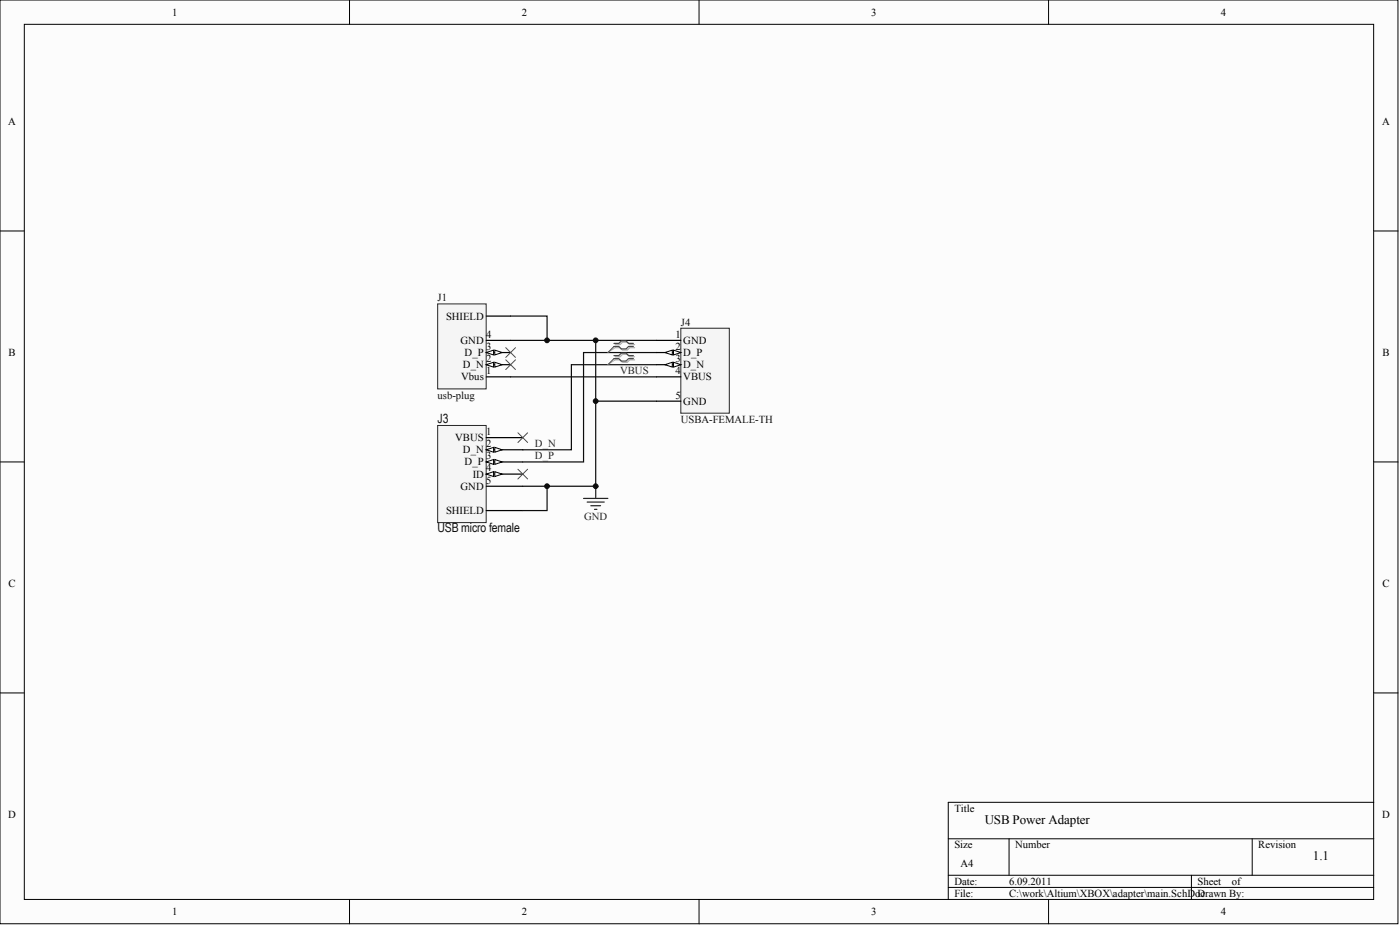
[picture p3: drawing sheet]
<svg xmlns="http://www.w3.org/2000/svg" width="811mm" height="536mm" viewBox="0 0 811 536" stroke-linecap="round" stroke-linejoin="round" font-family="sans-serif">
<g fill="#fcfcfc" stroke="#000" stroke-width=".58">
<path d="M0 0h810v535h-810z"/>
<path d="M14 14h782v507h-782z"/>
</g>
<g fill="none" stroke="#000" stroke-width=".58">
<path d="M202 0v14M405 0v14M607 0v14M0 134h14M796 134h14M0 268h14M796 268h14M0 401h14M796 401h14M796 465h-247v56M549 486h247M585 486v21"/>
<path d="M725 486v21M549 507h247M549 514h247M690 507v14M202 521v14M405 521v14M607 521v14"/>
</g>
<path d="M296 197h84M345 197v85h-42M296 218h84M380 204h-42v64h-35M380 211h-49v49h-28M345 232h35" fill="none" stroke="#0e0e0e" stroke-width=".7"/>
<path d="M254 246h28v57h-28z" fill="#f5f5f5" stroke="#262626" stroke-width=".58"/>
<path d="M282 253h21M282 260h21" fill="none" stroke="#000" stroke-width=".7"/>
<g fill="#fcfcfc" stroke="#000" stroke-width=".58">
<path d="M282 260l4-1v3z"/>
<path d="M287 259l4 1-4 2z"/>
</g>
<path d="M282 268h21" fill="none" stroke="#000" stroke-width=".7"/>
<g fill="#fcfcfc" stroke="#000" stroke-width=".58">
<path d="M282 268l4-2v3z"/>
<path d="M287 266l4 2-4 1z"/>
</g>
<path d="M282 275h21" fill="none" stroke="#000" stroke-width=".7"/>
<g fill="#fcfcfc" stroke="#000" stroke-width=".58">
<path d="M282 275l4-2v3z"/>
<path d="M287 273l4 2-4 1z"/>
</g>
<path d="M282 282h21M282 296h21" fill="none" stroke="#000" stroke-width=".7"/>
<path d="M296 183h21v14M317 282v14h-14" fill="none" stroke="#0e0e0e" stroke-width=".7"/>
<path d="M300 272l6 5M306 272l-6 5" fill="none" stroke="#4c4c4c" stroke-width=".58"/>
<path d="M254 176h28v49h-28z" fill="#f5f5f5" stroke="#262626" stroke-width=".58"/>
<path d="M282 218h14M282 211h14" fill="none" stroke="#000" stroke-width=".7"/>
<g fill="#fcfcfc" stroke="#000" stroke-width=".58">
<path d="M282 211l4-1v3z"/>
<path d="M287 210l4 1-4 2z"/>
</g>
<path d="M282 204h14" fill="none" stroke="#000" stroke-width=".7"/>
<g fill="#fcfcfc" stroke="#000" stroke-width=".58">
<path d="M282 204l4-1v3z"/>
<path d="M287 203l4 1-4 2z"/>
</g>
<path d="M282 197h14M282 183h14" fill="none" stroke="#000" stroke-width=".7"/>
<path d="M356 200h3l2-2h2l2 2h3M356 201h3l2 2h2l2-2h3M356 207h3l2-2h2l2 2h3M356 208h3l2 2h2l2-2h3" fill="none" stroke="#aeaeae" stroke-width=".7"/>
<path d="M356 201l-4 3M356 208l-4 3" fill="none" stroke="#aeaeae" stroke-width=".58"/>
<path d="M356 199h2l2-2h3l1 2h3M356 201h2l2 1h3l1-1h3M356 206h2l2-1h3l1 1h3M356 208h2l2 1h3l1-1h3" fill="none" stroke="#4c4c4c" stroke-width=".7"/>
<path d="M293 208l6 6M293 201l6 6M299 208l-6 6M299 201l-6 6M356 201l-4 3M356 208l-4 3M300 251l6 5M306 251l-6 5" fill="none" stroke="#4c4c4c" stroke-width=".58"/>
<path d="M338 289h14M340 291h10M342 293h6M344 295h2M345 282v7" fill="none" stroke="#262626" stroke-width=".7"/>
<path d="M394 190h29v49h-29z" fill="#f5f5f5" stroke="#262626" stroke-width=".58"/>
<path d="M380 218h14M380 211h14" fill="none" stroke="#000" stroke-width=".7"/>
<g fill="#fcfcfc" stroke="#000" stroke-width=".58">
<path d="M390 210l4 1-4 2z"/>
<path d="M385 211l4-1v3z"/>
</g>
<path d="M380 204h14" fill="none" stroke="#000" stroke-width=".7"/>
<g fill="#fcfcfc" stroke="#000" stroke-width=".58">
<path d="M390 203l4 1-4 2z"/>
<path d="M385 204l4-1v3z"/>
</g>
<path d="M380 197h14M380 232h14" fill="none" stroke="#000" stroke-width=".7"/>
<g fill="#0e0e0e" stroke="#0e0e0e" stroke-width=".58">
<circle cx="317" cy="282" r="1.4"/>
<circle cx="317" cy="197" r="1.4"/>
<circle cx="345" cy="282" r="1.4"/>
<circle cx="345" cy="232" r="1.4"/>
<circle cx="345" cy="197" r="1.4"/>
</g>
<g font-size="7.5">
<text x="570" y="477">USB Power Adapter</text>
<text x="761" y="498">1.1</text>
</g>
<g font-size="7.4" fill="#0e0e0e">
<text x="254" y="245">J3</text>
<text x="254" y="308">USB micro female</text>
</g>
<g font-size="6.2">
<text x="100" y="9">1</text>
<text x="302" y="9">2</text>
<text x="505" y="9">3</text>
<text x="707" y="9">4</text>
<text x="5" y="72">A</text>
<text x="801" y="72">A</text>
<text x="258" y="185">SHIELD</text>
<text x="282" y="196">4</text>
<text x="391" y="196">1</text>
<text x="267" y="199">GND</text>
<text x="282" y="203">3</text>
<text x="391" y="203">2</text>
<text x="396" y="199">GND</text>
<text x="5" y="206">B</text>
<text x="269" y="206">D_P</text>
<text x="282" y="210">2</text>
<text x="391" y="210">3</text>
<text x="396" y="206">D_P</text>
<text x="801" y="206">B</text>
<text x="268" y="213">D_N</text>
<text x="396" y="213">D_N</text>
<text x="267" y="220">Vbus</text>
<text x="282" y="217">1</text>
<text x="391" y="217">4</text>
<text x="396" y="220">VBUS</text>
<text x="391" y="231">5</text>
<text x="396" y="234">GND</text>
<text x="282" y="252">1</text>
<text x="264" y="255">VBUS</text>
<text x="268" y="262">D_N</text>
<text x="282" y="259">2</text>
<text x="269" y="270">D_P</text>
<text x="282" y="266">3</text>
<text x="282" y="273">4</text>
<text x="274" y="277">ID</text>
<text x="282" y="280">5</text>
<text x="267" y="284">GND</text>
<text x="258" y="298">SHIELD</text>
<text x="5" y="340">C</text>
<text x="801" y="340">C</text>
<text x="5" y="474">D</text>
<text x="553" y="470">Title</text>
<text x="801" y="474">D</text>
<text x="553" y="491">Size</text>
<text x="588" y="491">Number</text>
<text x="729" y="491">Revision</text>
<text x="556" y="502">A4</text>
<text x="553" y="512">Date:</text>
<text x="585" y="512">6.09.2011</text>
<text x="694" y="512">Sheet</text>
<text x="714" y="512">of</text>
<text x="553" y="519">File:</text>
<text x="585" y="519">C:\work\Altium\XBOX\adapter\main.SchDoc</text>
<text x="694" y="519">Drawn By:</text>
<text x="100" y="530">1</text>
<text x="302" y="530">2</text>
<text x="505" y="530">3</text>
<text x="707" y="530">4</text>
</g>
<g font-size="6.2" fill="#0e0e0e">
<text x="254" y="174">J1</text>
<text x="394" y="189">J4</text>
<text x="254" y="231">usb-plug</text>
<text x="394" y="245">USBA-FEMALE-TH</text>
</g>
<g font-size="6.2" fill="#262626">
<text x="359" y="217">VBUS</text>
<text x="310" y="259">D_N</text>
<text x="310" y="266">D_P</text>
<text x="338" y="301">GND</text>
</g>
</svg>
